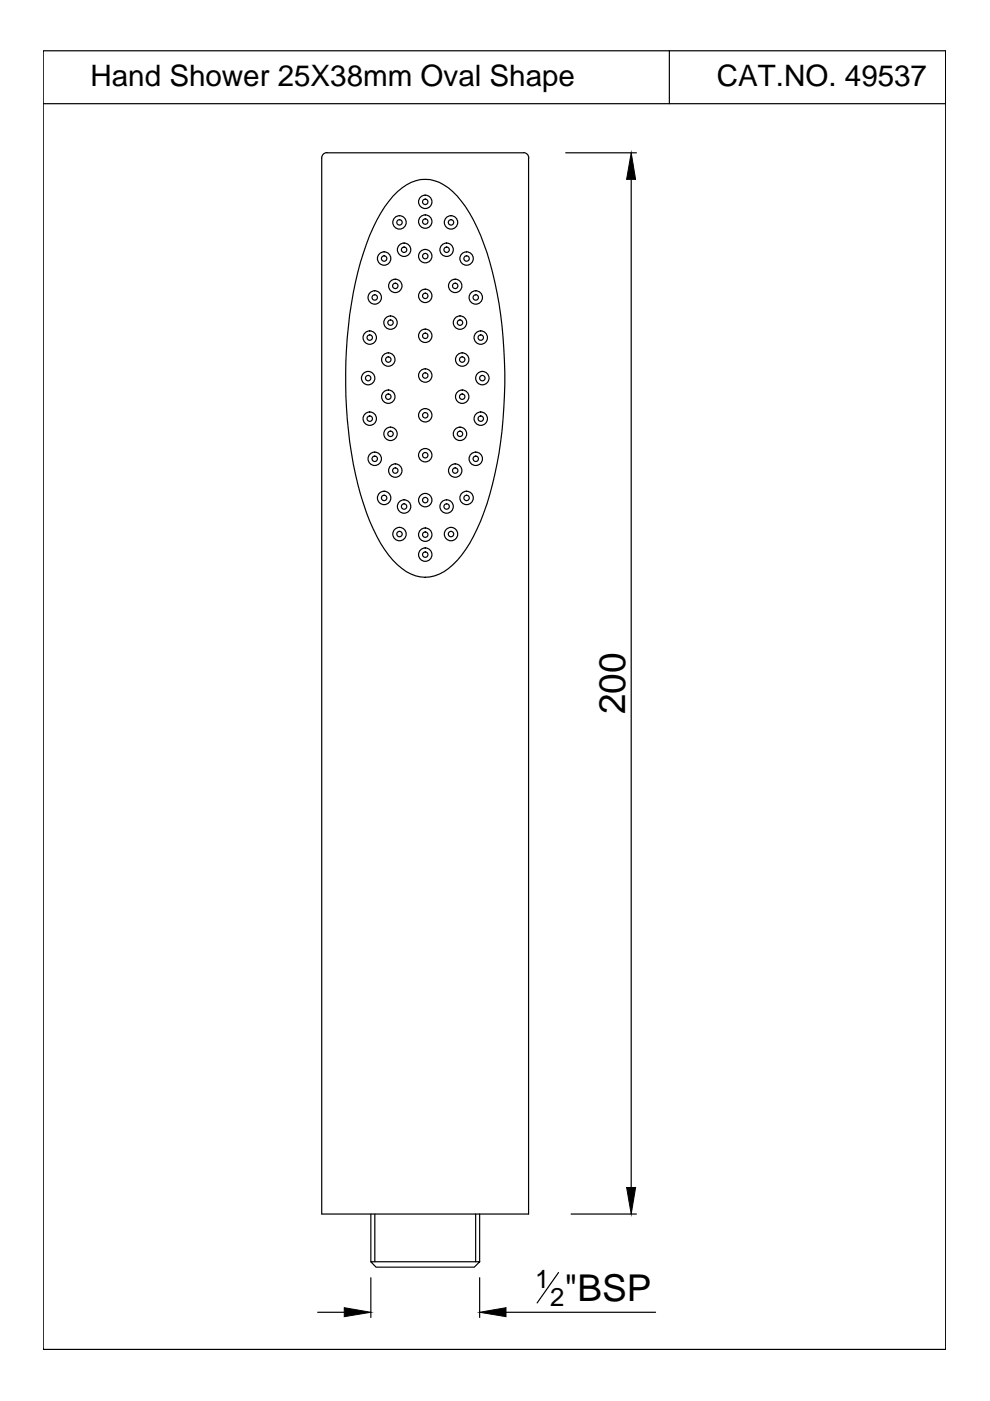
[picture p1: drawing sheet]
<svg xmlns="http://www.w3.org/2000/svg" width="210mm" height="297mm" viewBox="0 0 210 297" stroke-linecap="round" stroke-linejoin="round" font-family="sans-serif">
<!-- layer: 0 -->
<g fill="none" stroke="#000" stroke-width=".25">
<path d="M9.2 10.8h191.3v275.3h-191.3zM141.9 10.8v11.2M200.5 10.8v11.2h-191.3M69.3 32.4h41.7M69.3 32.4a1.12 1.12 0 0 0-1.1 1.1v223.9h43.9v-223.9M111 32.4a1.12 1.12 0 0 1 1.1 1.1M119.9 32.4h15M133.8 38v213.8M83.3 41.6a8.9 8.9 0 0 1 7.9-3.5 10.9 10.9 0 0 1 6.6 4.6 43.1 43.1 0 0 1 7.1 17.1 97.5 97.5 0 0 1-1 45 37.4 37.4 0 0 1-6.9 14 8.6 8.6 0 0 1-8.8 3.3 14.5 14.5 0 0 1-7.5-6.9 61.5 61.5 0 0 1-6.8-23.9 94.3 94.3 0 0 1 3.2-37.7 33.2 33.2 0 0 1 6.2-12zM78.6 257.4v10.1M79.5 257.4v10.1M100.9 257.4v10.1"/>
<path d="M101.7 257.4v10.1M121.1 257.4h13.8M67.4 278.2h5.6M78.6 267.5h23.1l-1.1 1.2h-20.9zM78.6 270.9v8.4M101.7 270.9v8.4M107.3 278.2h31.7M118.4 269.8l-4.5 6.4"/>
<circle cx="81.4" cy="54.8" r="1.42"/>
<circle cx="81.4" cy="54.8" r=".57"/>
<circle cx="84.7" cy="47.2" r="1.42"/>
<circle cx="84.7" cy="47.2" r=".57"/>
<circle cx="85.7" cy="53" r="1.42"/>
<circle cx="85.7" cy="53" r=".57"/>
<circle cx="90.2" cy="54.3" r="1.42"/>
<circle cx="90.2" cy="47" r="1.42"/>
<circle cx="90.2" cy="42.8" r="1.42"/>
<circle cx="90.2" cy="47" r=".57"/>
<circle cx="90.2" cy="42.8" r=".57"/>
<circle cx="90.2" cy="54.3" r=".57"/>
<circle cx="94.7" cy="53" r="1.42"/>
<circle cx="94.7" cy="53" r=".57"/>
<circle cx="95.6" cy="47.2" r="1.42"/>
<circle cx="95.6" cy="47.2" r=".57"/>
<circle cx="98.9" cy="54.8" r="1.42"/>
<circle cx="98.9" cy="54.8" r=".57"/>
<circle cx="78.4" cy="71.6" r="1.42"/>
<circle cx="78.4" cy="71.6" r=".57"/>
<circle cx="79.5" cy="63.1" r="1.42"/>
<circle cx="79.5" cy="63.1" r=".57"/>
<circle cx="82.3" cy="76.2" r="1.42"/>
<circle cx="82.3" cy="76.2" r=".57"/>
<circle cx="82.8" cy="68.4" r="1.42"/>
<circle cx="82.8" cy="68.4" r=".57"/>
<circle cx="83.8" cy="60.6" r="1.42"/>
<circle cx="83.8" cy="60.6" r=".57"/>
<circle cx="90.2" cy="71.2" r="1.42"/>
<circle cx="90.2" cy="62.7" r="1.42"/>
<circle cx="90.2" cy="79.6" r="1.42"/>
<circle cx="90.2" cy="62.7" r=".57"/>
<circle cx="90.2" cy="79.6" r=".57"/>
<circle cx="90.2" cy="71.2" r=".57"/>
<circle cx="96.5" cy="60.6" r="1.42"/>
<circle cx="96.5" cy="60.6" r=".57"/>
<circle cx="97.5" cy="68.4" r="1.42"/>
<circle cx="97.5" cy="68.4" r=".57"/>
<circle cx="98" cy="76.2" r="1.42"/>
<circle cx="98" cy="76.2" r=".57"/>
<circle cx="100.9" cy="63.1" r="1.42"/>
<circle cx="100.9" cy="63.1" r=".57"/>
<circle cx="101.9" cy="71.6" r="1.42"/>
<circle cx="101.9" cy="71.6" r=".57"/>
<circle cx="78.1" cy="80.2" r="1.42"/>
<circle cx="78.1" cy="80.2" r=".57"/>
<circle cx="78.4" cy="88.8" r="1.42"/>
<circle cx="78.4" cy="88.8" r=".57"/>
<circle cx="79.5" cy="97.3" r="1.42"/>
<circle cx="79.5" cy="97.3" r=".57"/>
<circle cx="82.3" cy="84.1" r="1.42"/>
<circle cx="82.3" cy="84.1" r=".57"/>
<circle cx="82.8" cy="92" r="1.42"/>
<circle cx="82.8" cy="92" r=".57"/>
<circle cx="83.8" cy="99.8" r="1.42"/>
<circle cx="83.8" cy="99.8" r=".57"/>
<circle cx="90.2" cy="96.5" r="1.42"/>
<circle cx="90.2" cy="88" r="1.42"/>
<circle cx="90.2" cy="88" r=".57"/>
<circle cx="90.2" cy="96.5" r=".57"/>
<circle cx="96.5" cy="99.8" r="1.42"/>
<circle cx="96.5" cy="99.8" r=".57"/>
<circle cx="97.5" cy="92" r="1.42"/>
<circle cx="97.5" cy="92" r=".57"/>
<circle cx="98" cy="84.1" r="1.42"/>
<circle cx="98" cy="84.1" r=".57"/>
<circle cx="100.9" cy="97.3" r="1.42"/>
<circle cx="100.9" cy="97.3" r=".57"/>
<circle cx="101.9" cy="88.8" r="1.42"/>
<circle cx="101.9" cy="88.8" r=".57"/>
<circle cx="102.3" cy="80.2" r="1.42"/>
<circle cx="102.3" cy="80.2" r=".57"/>
<circle cx="81.4" cy="105.6" r="1.42"/>
<circle cx="81.4" cy="105.6" r=".57"/>
<circle cx="84.7" cy="113.2" r="1.42"/>
<circle cx="84.7" cy="113.2" r=".57"/>
<circle cx="85.7" cy="107.4" r="1.42"/>
<circle cx="85.7" cy="107.4" r=".57"/>
<circle cx="90.2" cy="106" r="1.42"/>
<circle cx="90.2" cy="117.6" r="1.42"/>
<circle cx="90.2" cy="113.4" r="1.42"/>
<circle cx="90.2" cy="117.6" r=".57"/>
<circle cx="90.2" cy="106" r=".57"/>
<circle cx="90.2" cy="113.4" r=".57"/>
<circle cx="94.7" cy="107.4" r="1.42"/>
<circle cx="94.7" cy="107.4" r=".57"/>
<circle cx="95.6" cy="113.2" r="1.42"/>
<circle cx="95.6" cy="113.2" r=".57"/>
<circle cx="98.9" cy="105.6" r="1.42"/>
<circle cx="98.9" cy="105.6" r=".57"/>
</g>
<path d="M133.8 32.4l1 5.6h-1.9zM132.9 251.8h1.9l-1 5.6zM73 277.3l5.6 .9-5.6 1zM101.7 278.2l5.6-.9v1.9z" fill="#000" stroke="#000" stroke-width=".21"/>
<g font-size="7.8">
<text x="132.6" y="151.4" transform="rotate(-90 132.6 151.4)">200</text>
<text x="119.7" y="275.9">&quot;BSP</text>
</g>
<g font-size="6.3">
<text x="19.2" y="18.2">Hand Shower 25X38mm Oval Shape</text>
<text x="152" y="18.2">CAT.NO. 49537</text>
</g>
<g font-size="5.5">
<text x="113.5" y="273">1</text>
<text x="116.6" y="277">2</text>
</g>
</svg>
